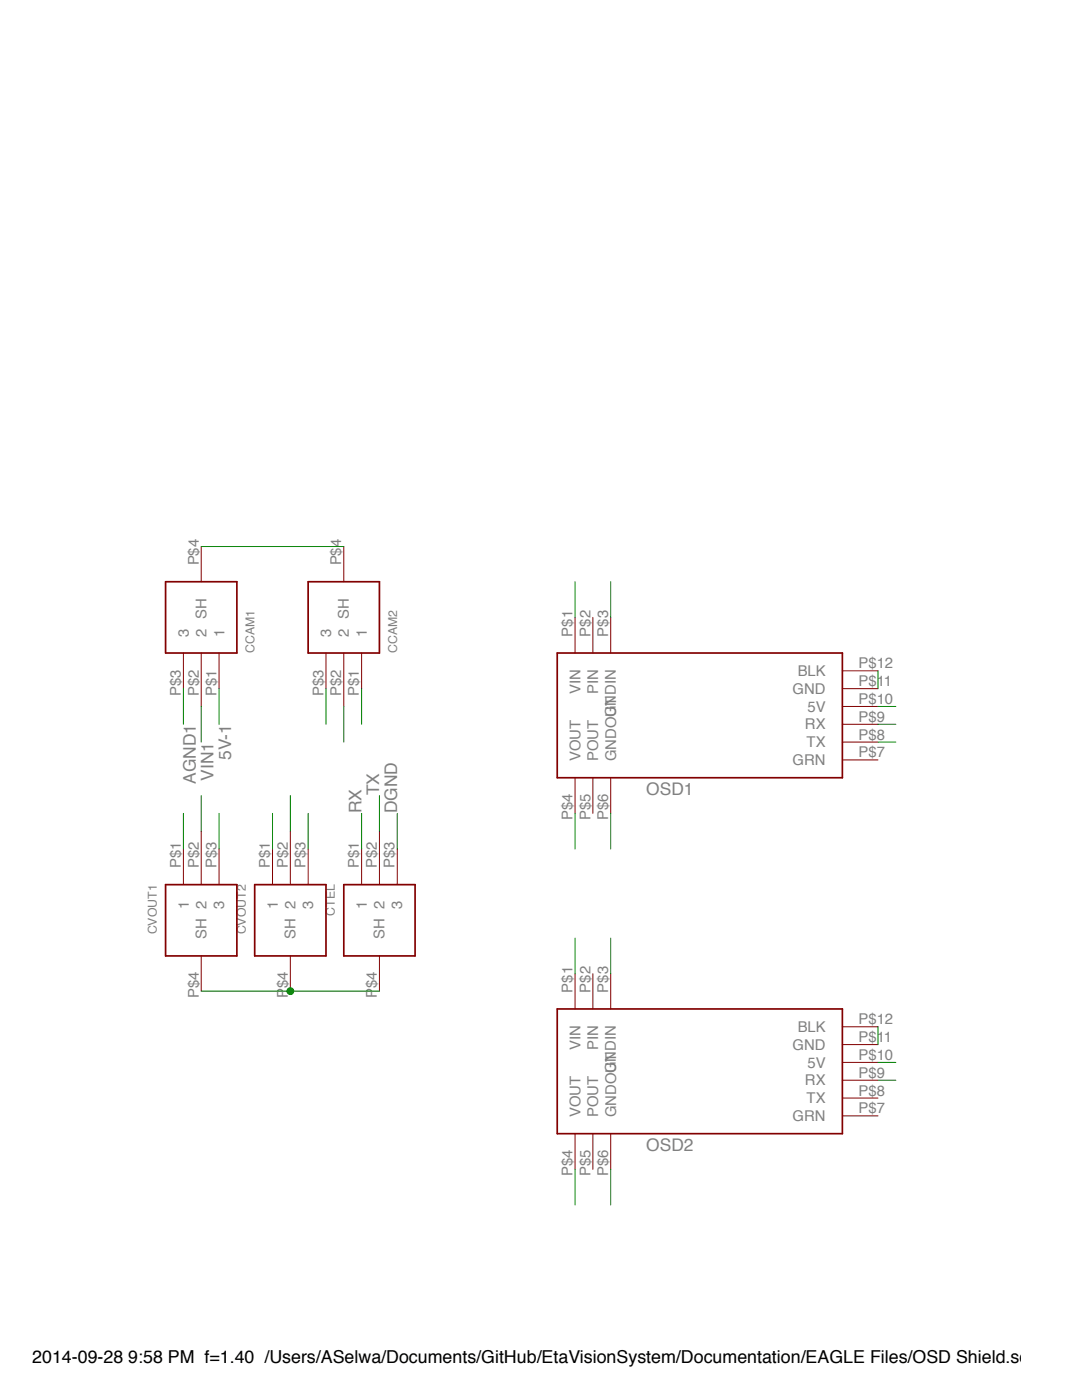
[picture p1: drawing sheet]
<?xml version="1.0" encoding="utf-8"?>
<!DOCTYPE eagle SYSTEM "eagle.dtd">
<eagle version="6.2">
<drawing>
<settings>
<setting alwaysvectorfont="no"/>
<setting verticaltext="up"/>
</settings>
<grid distance="0.1" unitdist="inch" unit="inch" style="lines" multiple="1" display="no" altdistance="0.01" altunitdist="inch" altunit="inch"/>
<schematic xreflabel="%F%N/%S.%C%R" xrefpart="/%S.%C%R">
<libraries>
<library name="custom-parts">
<symbols>
<symbol name="MINIM-OSD">
<wire x1="-15.24" y1="7.62" x2="25.4" y2="7.62" width="0.254" layer="94"/>
<wire x1="25.4" y1="7.62" x2="25.4" y2="-10.16" width="0.254" layer="94"/>
<wire x1="25.4" y1="-10.16" x2="-15.24" y2="-10.16" width="0.254" layer="94"/>
<wire x1="-15.24" y1="-10.16" x2="-15.24" y2="7.62" width="0.254" layer="94"/>
<pin name="VIN" x="-12.7" y="12.7" length="middle" rot="R270"/>
<pin name="PIN" x="-10.16" y="12.7" length="middle" rot="R270"/>
<pin name="GNDIN" x="-7.62" y="12.7" length="middle" rot="R270"/>
<pin name="VOUT" x="-12.7" y="-15.24" length="middle" rot="R90"/>
<pin name="POUT" x="-10.16" y="-15.24" length="middle" rot="R90"/>
<pin name="GNDOUT" x="-7.62" y="-15.24" length="middle" rot="R90"/>
<pin name="BLK" x="30.48" y="5.08" length="middle" rot="R180"/>
<pin name="GND" x="30.48" y="2.54" length="middle" rot="R180"/>
<pin name="5V" x="30.48" y="0" length="middle" rot="R180"/>
<pin name="RX" x="30.48" y="-2.54" length="middle" rot="R180"/>
<pin name="TX" x="30.48" y="-5.08" length="middle" rot="R180"/>
<text x="-2.54" y="-12.7" size="1.778" layer="95">&gt;NAME</text>
<pin name="GRN" x="30.48" y="-7.62" length="middle" rot="R180"/>
</symbol>
<symbol name="TRA3M">
<wire x1="-5.08" y1="-5.08" x2="5.08" y2="-5.08" width="0.254" layer="94"/>
<wire x1="5.08" y1="-5.08" x2="5.08" y2="5.08" width="0.254" layer="94"/>
<wire x1="5.08" y1="5.08" x2="-5.08" y2="5.08" width="0.254" layer="94"/>
<wire x1="-5.08" y1="5.08" x2="-5.08" y2="-5.08" width="0.254" layer="94"/>
<pin name="1" x="-10.16" y="-2.54" length="middle"/>
<pin name="2" x="-12.7" y="0"/>
<pin name="3" x="-10.16" y="2.54" length="middle"/>
<pin name="SH" x="10.16" y="0" length="middle" rot="R180"/>
<text x="-5.08" y="-7.62" size="1.27" layer="95">&gt;NAME</text>
</symbol>
</symbols>
<devicesets>
<deviceset name="MINIM-OSD">
<gates>
<gate name="G$1" symbol="MINIM-OSD" x="0" y="0"/>
</gates>
<devices>
<device name="" package="MINIM-OSD">
<connects>
<connect gate="G$1" pin="5V" pad="P$10"/>
<connect gate="G$1" pin="BLK" pad="P$12"/>
<connect gate="G$1" pin="GND" pad="P$11"/>
<connect gate="G$1" pin="GNDIN" pad="P$3"/>
<connect gate="G$1" pin="GNDOUT" pad="P$6"/>
<connect gate="G$1" pin="GRN" pad="P$7"/>
<connect gate="G$1" pin="PIN" pad="P$2"/>
<connect gate="G$1" pin="POUT" pad="P$5"/>
<connect gate="G$1" pin="RX" pad="P$9"/>
<connect gate="G$1" pin="TX" pad="P$8"/>
<connect gate="G$1" pin="VIN" pad="P$1"/>
<connect gate="G$1" pin="VOUT" pad="P$4"/>
</connects>
<technologies>
<technology name=""/>
</technologies>
</device>
</devices>
</deviceset>
<deviceset name="TRA3M">
<gates>
<gate name="G$1" symbol="TRA3M" x="0" y="0"/>
</gates>
<devices>
<device name="" package="TRA3M">
<connects>
<connect gate="G$1" pin="1" pad="P$1"/>
<connect gate="G$1" pin="2" pad="P$2"/>
<connect gate="G$1" pin="3" pad="P$3"/>
<connect gate="G$1" pin="SH" pad="P$4"/>
</connects>
<technologies>
<technology name=""/>
</technologies>
</device>
<device name="BARE" package="TRA3M-BARE">
<connects>
<connect gate="G$1" pin="1" pad="P$1"/>
<connect gate="G$1" pin="2" pad="P$2"/>
<connect gate="G$1" pin="3" pad="P$3"/>
<connect gate="G$1" pin="SH" pad="P$4"/>
</connects>
<technologies>
<technology name=""/>
</technologies>
</device>
</devices>
</deviceset>
</devicesets>
</library>
</libraries>
<attributes>
</attributes>
<variantdefs>
</variantdefs>
<classes>
<class number="0" name="default" width="0" drill="0">
</class>
</classes>
<parts>
<part name="OSD1" library="custom-parts" deviceset="MINIM-OSD" device=""/>
<part name="OSD2" library="custom-parts" deviceset="MINIM-OSD" device=""/>
<part name="CCAM1" library="custom-parts" deviceset="TRA3M" device=""/>
<part name="CCAM2" library="custom-parts" deviceset="TRA3M" device=""/>
<part name="CVOUT1" library="custom-parts" deviceset="TRA3M" device="BARE"/>
<part name="CVOUT2" library="custom-parts" deviceset="TRA3M" device="BARE"/>
<part name="CTEL" library="custom-parts" deviceset="TRA3M" device="BARE"/>
</parts>
<sheets>
<sheet>
<plain>
</plain>
<instances>
<instance part="OSD1" gate="G$1" x="53.34" y="68.58"/>
<instance part="OSD2" gate="G$1" x="53.34" y="17.78"/>
<instance part="CCAM1" gate="G$1" x="-12.7" y="81.28" rot="R90"/>
<instance part="CCAM2" gate="G$1" x="7.62" y="81.28" rot="R90"/>
<instance part="CVOUT1" gate="G$1" x="-12.7" y="38.1" rot="R270"/>
<instance part="CVOUT2" gate="G$1" x="0" y="38.1" rot="R270"/>
<instance part="CTEL" gate="G$1" x="12.7" y="38.1" rot="R270"/>
</instances>
<busses>
</busses>
<nets>
<net name="VOUT1" class="0">
<segment>
<pinref part="CVOUT1" gate="G$1" pin="2"/>
<wire x1="-12.7" y1="50.8" x2="-12.7" y2="55.88" width="0.1524" layer="91"/>
</segment>
<segment>
<pinref part="OSD1" gate="G$1" pin="VOUT"/>
<wire x1="40.64" y1="48.26" x2="40.64" y2="53.34" width="0.1524" layer="91"/>
</segment>
</net>
<net name="VOUT2" class="0">
<segment>
<pinref part="CVOUT2" gate="G$1" pin="2"/>
<wire x1="0" y1="55.88" x2="0" y2="50.8" width="0.1524" layer="91"/>
</segment>
<segment>
<pinref part="OSD2" gate="G$1" pin="VOUT"/>
<wire x1="40.64" y1="-2.54" x2="40.64" y2="2.54" width="0.1524" layer="91"/>
</segment>
</net>
<net name="TX" class="0">
<segment>
<pinref part="OSD1" gate="G$1" pin="TX"/>
<wire x1="86.36" y1="63.5" x2="83.82" y2="63.5" width="0.1524" layer="91"/>
</segment>
<segment>
<pinref part="CTEL" gate="G$1" pin="2"/>
<wire x1="12.7" y1="55.88" x2="12.7" y2="50.8" width="0.1524" layer="91"/>
<label x="12.7" y="55.88" size="1.778" layer="95" rot="R90"/>
</segment>
</net>
<net name="RX" class="0">
<segment>
<pinref part="OSD2" gate="G$1" pin="RX"/>
<wire x1="83.82" y1="15.24" x2="86.36" y2="15.24" width="0.1524" layer="91"/>
</segment>
<segment>
<pinref part="OSD1" gate="G$1" pin="RX"/>
<wire x1="83.82" y1="66.04" x2="86.36" y2="66.04" width="0.1524" layer="91"/>
</segment>
<segment>
<pinref part="CTEL" gate="G$1" pin="1"/>
<wire x1="10.16" y1="53.34" x2="10.16" y2="48.26" width="0.1524" layer="91"/>
<label x="10.16" y="53.34" size="1.778" layer="95" rot="R90"/>
</segment>
</net>
<net name="DGND" class="0">
<segment>
<pinref part="CTEL" gate="G$1" pin="3"/>
<wire x1="15.24" y1="53.34" x2="15.24" y2="48.26" width="0.1524" layer="91"/>
<label x="15.24" y="53.34" size="1.778" layer="95" rot="R90"/>
</segment>
<segment>
<pinref part="OSD2" gate="G$1" pin="BLK"/>
<pinref part="OSD2" gate="G$1" pin="GND"/>
<wire x1="83.82" y1="22.86" x2="83.82" y2="20.32" width="0.1524" layer="91"/>
</segment>
<segment>
<pinref part="OSD1" gate="G$1" pin="BLK"/>
<pinref part="OSD1" gate="G$1" pin="GND"/>
<wire x1="83.82" y1="73.66" x2="83.82" y2="71.12" width="0.1524" layer="91"/>
</segment>
</net>
<net name="AGND1" class="0">
<segment>
<pinref part="CCAM1" gate="G$1" pin="3"/>
<wire x1="-15.24" y1="66.04" x2="-15.24" y2="71.12" width="0.1524" layer="91"/>
<label x="-15.24" y="66.04" size="1.778" layer="95" rot="R270"/>
</segment>
<segment>
<pinref part="CVOUT1" gate="G$1" pin="3"/>
<wire x1="-10.16" y1="53.34" x2="-10.16" y2="48.26" width="0.1524" layer="91"/>
</segment>
<segment>
<pinref part="OSD1" gate="G$1" pin="GNDOUT"/>
<wire x1="45.72" y1="48.26" x2="45.72" y2="53.34" width="0.1524" layer="91"/>
</segment>
<segment>
<pinref part="OSD1" gate="G$1" pin="GNDIN"/>
<wire x1="45.72" y1="86.36" x2="45.72" y2="81.28" width="0.1524" layer="91"/>
</segment>
</net>
<net name="VIN1" class="0">
<segment>
<pinref part="CCAM1" gate="G$1" pin="2"/>
<wire x1="-12.7" y1="63.5" x2="-12.7" y2="68.58" width="0.1524" layer="91"/>
<label x="-12.7" y="63.5" size="1.778" layer="95" rot="R270"/>
</segment>
<segment>
<pinref part="OSD1" gate="G$1" pin="VIN"/>
<wire x1="40.64" y1="81.28" x2="40.64" y2="86.36" width="0.1524" layer="91"/>
</segment>
</net>
<net name="AGND2" class="0">
<segment>
<pinref part="CCAM2" gate="G$1" pin="3"/>
<wire x1="5.08" y1="66.04" x2="5.08" y2="71.12" width="0.1524" layer="91"/>
</segment>
<segment>
<pinref part="CVOUT2" gate="G$1" pin="3"/>
<wire x1="2.54" y1="53.34" x2="2.54" y2="48.26" width="0.1524" layer="91"/>
</segment>
<segment>
<pinref part="OSD2" gate="G$1" pin="GNDIN"/>
<wire x1="45.72" y1="35.56" x2="45.72" y2="30.48" width="0.1524" layer="91"/>
</segment>
<segment>
<pinref part="OSD2" gate="G$1" pin="GNDOUT"/>
<wire x1="45.72" y1="-2.54" x2="45.72" y2="2.54" width="0.1524" layer="91"/>
</segment>
</net>
<net name="VIN2" class="0">
<segment>
<pinref part="CCAM2" gate="G$1" pin="2"/>
<wire x1="7.62" y1="63.5" x2="7.62" y2="68.58" width="0.1524" layer="91"/>
</segment>
<segment>
<pinref part="OSD2" gate="G$1" pin="VIN"/>
<wire x1="40.64" y1="35.56" x2="40.64" y2="30.48" width="0.1524" layer="91"/>
</segment>
</net>
<net name="5V-1" class="0">
<segment>
<pinref part="CVOUT1" gate="G$1" pin="1"/>
<wire x1="-15.24" y1="48.26" x2="-15.24" y2="53.34" width="0.1524" layer="91"/>
</segment>
<segment>
<pinref part="CCAM1" gate="G$1" pin="1"/>
<wire x1="-10.16" y1="66.04" x2="-10.16" y2="71.12" width="0.1524" layer="91"/>
<label x="-10.16" y="66.04" size="1.778" layer="95" rot="R270"/>
</segment>
<segment>
<pinref part="OSD1" gate="G$1" pin="5V"/>
<wire x1="83.82" y1="68.58" x2="86.36" y2="68.58" width="0.1524" layer="91"/>
</segment>
</net>
<net name="5V-2" class="0">
<segment>
<pinref part="CVOUT2" gate="G$1" pin="1"/>
<wire x1="-2.54" y1="53.34" x2="-2.54" y2="48.26" width="0.1524" layer="91"/>
</segment>
<segment>
<pinref part="CCAM2" gate="G$1" pin="1"/>
<wire x1="10.16" y1="66.04" x2="10.16" y2="71.12" width="0.1524" layer="91"/>
</segment>
<segment>
<pinref part="OSD2" gate="G$1" pin="5V"/>
<wire x1="83.82" y1="17.78" x2="86.36" y2="17.78" width="0.1524" layer="91"/>
</segment>
</net>
<net name="SHLD" class="0">
<segment>
<pinref part="CVOUT1" gate="G$1" pin="SH"/>
<pinref part="CVOUT2" gate="G$1" pin="SH"/>
<wire x1="-12.7" y1="27.94" x2="0" y2="27.94" width="0.1524" layer="91"/>
<pinref part="CTEL" gate="G$1" pin="SH"/>
<wire x1="12.7" y1="27.94" x2="0" y2="27.94" width="0.1524" layer="91"/>
<junction x="0" y="27.94"/>
</segment>
<segment>
<pinref part="CCAM1" gate="G$1" pin="SH"/>
<pinref part="CCAM2" gate="G$1" pin="SH"/>
<wire x1="-12.7" y1="91.44" x2="7.62" y2="91.44" width="0.1524" layer="91"/>
</segment>
</net>
</nets>
</sheet>
</sheets>
</schematic>
</drawing>
</eagle>
